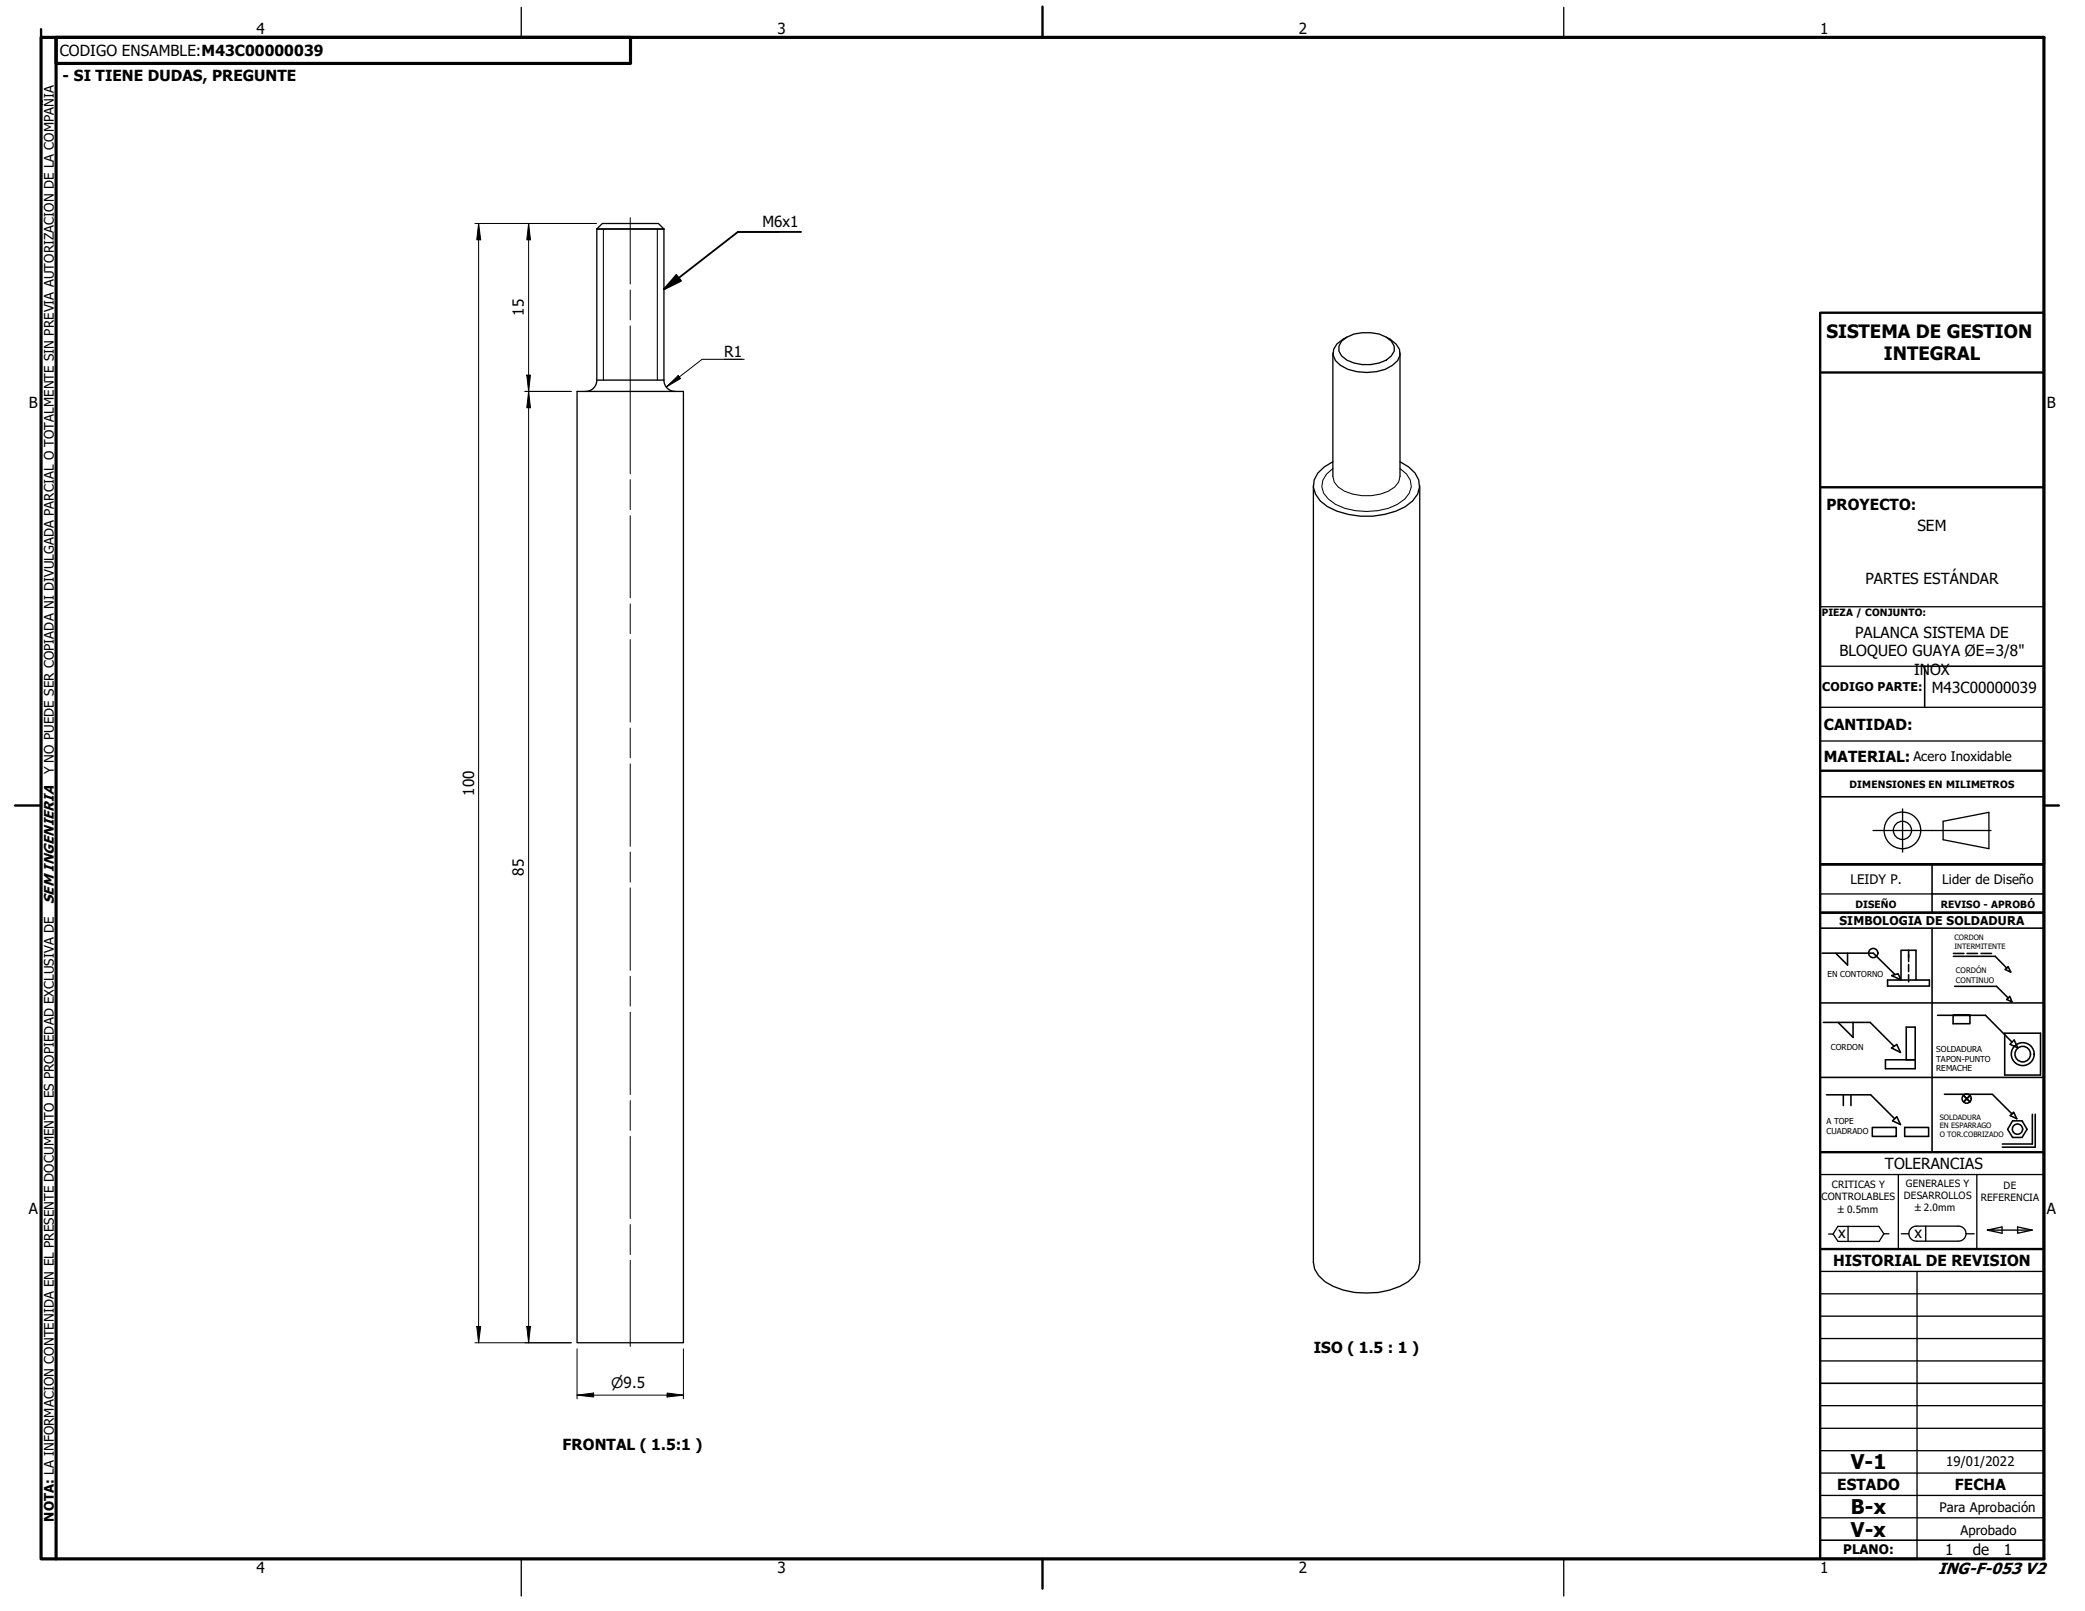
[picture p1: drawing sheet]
<svg xmlns="http://www.w3.org/2000/svg" width="279mm" height="216mm" viewBox="0 0 279 216" stroke-linecap="round" stroke-linejoin="round" font-family="sans-serif">
<!-- layer: Visible (ISO) -->
<g fill="none" stroke="#000" stroke-width=".18">
<path d="M80 30.7l.7-.7h7.5l.8 .7M80 30.7h9M80 30.7v20.2M89 30.7v20.2M77.3 52.5h14.3v127.5h-14.3zM80 51a1.5 1.5 0 0 1-1.5 1.5M80 50.9h9M89 51a1.5 1.5 0 0 0 1.5 1.5M178.6 47.3v16.6M179.8 45.7a5.6 5.6 0 0 1 6-.5l.6 .5 .4 .7v.7l-.4 .6a5 5 0 0 1-5 .9l-.9-.3a1.59 1.59 0 0 1-.7-2.6zM180.5 45.2a2.5 2.5 0 0 0-1.9 2.4l.4 .7a5.2 5.2 0 0 0 4.1 1.6 5.2 5.2 0 0 0 4.2-1.6l.3-.7-.1-.8-.4-.7-.8-.6-.5-.3M187.6 47.3v16.6"/>
<path d="M176 65.1v104.1a3.9 3.9 0 0 0 2.7 3.2 11.3 11.3 0 0 0 10-.6l.8-.8 .6-.9 .2-.9v-104.1M178.6 61.9l-1.2 .7a2.84 2.84 0 0 0-.5 4.5 9.2 9.2 0 0 0 7 2.1 8.7 8.7 0 0 0 5.4-2.1 2.81 2.81 0 0 0-.5-4.5l-1.2-.7M243.9 89.3h14M243.9 81.3h30M243.9 94.8h30M243.9 99.3h30M243.9 119.8h15M243.9 179.4h30M243.9 176.4h30M243.9 173.4h30M243.9 170.4h30M247.6 164.4v2"/>
<path d="M252.4 165.3l-.6 1.1h-5.5l-.7-1h-.6M253.1 165.3h-.7l-.6-.9h-5.5l-.7 1M254.8 165.3h1M256.9 166.3h5.5M256.9 164.3h5.5M256.9 164.3a1.01 1.01 0 0 0-1.1 1 1.01 1.01 0 0 0 1.1 1M256.9 170.4v38.5M258.1 164.3v2M262.4 164.3a1.01 1.01 0 0 1 1.1 1 1.01 1.01 0 0 1-1.1 1M263.5 165.3h1M266.3 164.9l2 .4v-.9l-2 .5h6M270.4 164.4l1.9 .5-1.9 .4z"/>
<path d="M243.9 182.4h30"/>
</g>
<!-- layer: Visible Narrow (ISO) -->
<path d="M80.9 30.7v20.2M88.1 30.7v20.2M178.6 63.9l.2 .7a4.5 4.5 0 0 0 3.7 1.8 6.2 6.2 0 0 0 4.4-1.1l.5-.7 .2-.7M178.6 62.8a2.46 2.46 0 0 0-.6 4.1 7.4 7.4 0 0 0 5.1 1.6 7.4 7.4 0 0 0 5.1-1.6 2.24 2.24 0 0 0 .3-3.4l-.9-.7" fill="none" stroke="#000" stroke-width=".14"/>
<!-- layer: Title (ISO) -->
<path d="M243.9 49.9h30M243.9 65.3v-23.4h30v164.5M243.9 65.3v57M243.9 65.3h30M243.9 103.3h30M273.9 115.8h-30h30M243.9 122.3v32.1h30M243.9 122.3h30M243.9 154.4v54.5h13M243.9 167.4h30" fill="none" stroke="#000" stroke-width=".32"/>
<!-- layer: Title (ANSI) -->
<g fill="none" stroke="#000" stroke-width=".21">
<path d="M273.9 89.3h-16v5.5M243.9 106.8h30M258.9 119.8h15M258.9 115.8v6.5M243.9 122.3h30h-29.7M243.9 124.4h30M243.9 134.4h30M244.2 127.7h6.8l2.9 2.9M244.3 137h6.3l3.2 3.2M246 127.7l1.6 1.6v-1.6M246.3 137l2 2v-2M252.9 131.3h5.7v.9h-5.7z"/>
<path d="M253.5 130.7l.9-.2 .3 .8zM254.7 131.3v-3.9h2.1v3.9M255.8 127.4v1.5M255.8 129.3v.9M255.8 130.6v1M258.9 124.4v30M259.6 136.1h6.5l3.5 3.6M261.7 136.1v1.1h2.3v-1.1h-2.3h2.3M261.8 127.8h1.4M261.8 128.2h5.6l1.5 1.6M261.9 132.2h5.6l1.6 1.5M263.6 127.8h1.4"/>
<path d="M265.5 127.8h1.4M268.6 138.5h4.8v5.6h-4.8zM269.1 129.5l.4 .8-.8-.4zM269.3 133.5l.3 .8-.7-.4zM269.9 139.4l.5 1-1.1-.5zM243.9 144.4h30M244.8 146.7h5.9l3.2 3.2M247 146.7v1.5M248 146.7v1.5M250.9 151.1h3.2v1.2h-3.2zM253.5 140.4l.7-.4 .5 1zM254.2 149.6l.5 1.1-1.1-.5z"/>
<path d="M255.2 151.1h3.2v1.2h-3.2zM255.4 142v-4.3h1.2v5.5h-3.9v-1.2h3.9M260.6 146.6h6.4l2.6 2.7M263.1 146.8l.9 .9M264 146.8l-.9 .9 .9-.9M269.4 149.5l.4-.5 .5 .9zM269.7 150.2h1.3l.6 1.1-.6 1.1h-1.3l-.7-1.1zM272.3 149.3v4h-4M272.7 149.3v4.4h-4.4M243.9 185.4h30M243.9 206.4h30"/>
<circle cx="251" cy="127.7" r=".62"/>
<circle cx="263.5" cy="147.2" r=".62"/>
<circle cx="270.4" cy="151.3" r=".69"/>
<circle cx="271.1" cy="141.3" r="1.53"/>
<circle cx="271.1" cy="141.3" r="1.04"/>
</g>
<g fill="none" stroke="#000" stroke-width=".18">
<path d="M260.4 110.1l6.1-1.2v4.8l-6.1-1.2zM243.9 157.4h30M254.4 157.4v10M264.9 157.4v10M243.9 191.4h30M243.9 194.4h30M243.9 188.4h30M243.9 197.4h30M243.9 203.4h30M243.9 200.4h30"/>
<circle cx="254.9" cy="111.3" r="2.45"/>
<circle cx="254.9" cy="111.3" r="1.22"/>
</g>
<!-- layer: Centerline (ANSI) -->
<path d="M251 111.3h15.8M255 108.4v5.8" fill="none" stroke="#000" stroke-width=".18"/>
<!-- layer: Border (ANSI) -->
<path d="M5.5 5h268.4v203.9h-268.4zM7.5 5h77v3.5h-77zM7.5 5v203.9" fill="none" stroke="#000" stroke-width=".42"/>
<!-- layer: Border (ISO) -->
<path d="M5.5 3.9v1.1M139.7 .9v4.1M2 107.9h3.5M273.9 107.9h2M139.7 208.9v4" fill="none" stroke="#000" stroke-width=".32"/>
<!-- layer: Border (ANSI) -->
<path d="M69.8 1v4M209.5 1v4M69.8 208.9v5M209.5 208.9v5" fill="none" stroke="#000" stroke-width=".18"/>
<!-- layer: Dimension (ISO) -->
<g fill="none" stroke="#000" stroke-width=".13">
<path d="M63.6 30h16.3M64.1 30l.3 2.1h-.5zM64.1 30v150M70.8 30l.3 2.1h-.5zM70.8 30v150M70.3 52.5h6.3M70.6 50.3h.5l-.3 2.2zM70.8 52.5l.3 2.1h-.5zM89.3 51.9l1.6-1.6 .3 .4zM97 48.2h2.4M99.7 48.2h-5.6l-4.8 3.7M63.6 180h13"/>
<path d="M63.9 177.8h.5l-.3 2.2zM70.6 177.8h.5l-.3 2.2zM77.3 187l2.3-.3v.5zM77.3 187h14.3M77.3 180.8v6.7M89.4 186.7l2.2 .3-2.2 .2zM91.6 180.8v6.7"/>
</g>
<g fill="#000">
<path d="M64.1 30l.3 2.1h-.5z" fill-rule="evenodd"/>
<path d="M70.8 30l.3 2.1h-.5z" fill-rule="evenodd"/>
<path d="M70.6 50.3h.5l-.3 2.2z" fill-rule="evenodd"/>
<path d="M70.8 52.5l.3 2.1h-.5z" fill-rule="evenodd"/>
<path d="M89.3 51.9l1.6-1.6 .3 .4z" fill-rule="evenodd"/>
<path d="M63.9 177.8h.5l-.3 2.2z" fill-rule="evenodd"/>
<path d="M70.6 177.8h.5l-.3 2.2z" fill-rule="evenodd"/>
<path d="M77.3 187l2.3-.3v.5z" fill-rule="evenodd"/>
<path d="M89.4 186.7l2.2 .3-2.2 .2z" fill-rule="evenodd"/>
</g>
<!-- layer: Symbol (ISO) -->
<path d="M90.6 36.9l.7 .7-2.3 1.2zM98.9 31.1h8.5M104.4 31.1h-5.5l-9.9 7.7" fill="none" stroke="#000" stroke-width=".25"/>
<path d="M90.6 36.9l.7 .7-2.3 1.2z" fill-rule="evenodd" fill="#000"/>
<!-- layer: Centerline (ISO) -->
<g fill="none" stroke="#000" stroke-width=".13">
<path d="M84.5 29.2v8.9M84.5 38.9v4M84.5 43.7v19.8M84.5 64.3v4M84.5 69.1v11M84.5 80.9v4M84.5 85.7v11.1M84.5 97.6v4M84.5 102.4v11M84.5 114.2v4M84.5 119v11M84.5 130.8v4"/>
<path d="M84.5 135.6v11.1M84.5 147.5v4M84.5 152.3v11M84.5 164.1v4M84.5 168.9v11.5"/>
</g>
<g font-size="2.7">
<text x="248" y="196.9">V-1</text>
<text x="248" y="202.9">B-x</text>
<text x="248" y="205.9">V-x</text>
</g>
<g font-size="2.5">
<text x="244.8" y="45.3">SISTEMA DE GESTION</text>
<text x="252.4" y="48.3">INTEGRAL</text>
</g>
<text font-size="2.2" x="259.7" y="210.9">ING-F-053 V2</text>
<g font-size="2">
<text x="34.4" y="4.6">4</text>
<text x="104.2" y="4.6">3</text>
<text x="174.1" y="4.6">2</text>
<text x="243.9" y="4.6">1</text>
<text x="8" y="7.5">CODIGO ENSAMBLE:M43C00000039</text>
<text x="8.4" y="10.9">- SI TIENE DUDAS, PREGUNTE</text>
<text x="102.2" y="30.4">M6x1</text>
<text x="70.2" y="42.3" transform="rotate(-90 70.2 42.3)">15</text>
<text x="97" y="47.8">R1</text>
<text x="3.9" y="54.7">B</text>
<text x="274.3" y="54.7">B</text>
<text x="244.8" y="68.3">PROYECTO:</text>
<text x="257" y="71.2">SEM</text>
<text x="250" y="78.3">PARTES ESTÁNDAR</text>
<text x="246.5" y="87.9">BLOQUEO GUAYA ØE=3/8&quot;</text>
<text x="248.6" y="85.5">PALANCA SISTEMA DE</text>
<text x="256.5" y="90.4">INOX</text>
<text x="258.9" y="92.8">M43C00000039</text>
<text x="244.4" y="97.8">CANTIDAD:</text>
<text x="63.5" y="106.6" transform="rotate(-90 63.5 106.6)">100</text>
<text x="244.4" y="102.1">MATERIAL:</text>
<text x="70.2" y="117.3" transform="rotate(-90 70.2 117.3)">85</text>
<text x="252.6" y="156.7">TOLERANCIAS</text>
<text x="3.8" y="162.7">A</text>
<text x="246.3" y="165.9">x</text>
<text x="256.5" y="165.9">x</text>
<text x="274.3" y="162.7">A</text>
<text x="245.6" y="169.7">HISTORIAL DE REVISION</text>
<text x="176.1" y="181.4">ISO ( 1.5 : 1 )</text>
<text x="75.4" y="194.4">FRONTAL ( 1.5:1 )</text>
<text x="246.2" y="199.6">ESTADO</text>
<text x="262" y="199.6">FECHA</text>
<text x="260.7" y="208.5">1</text>
<text x="264.4" y="208.5">de</text>
<text x="268.5" y="208.5">1</text>
<text x="34.4" y="210.8">4</text>
<text x="104.2" y="210.8">3</text>
<text x="174.1" y="210.8">2</text>
<text x="243.9" y="210.8">1</text>
</g>
<g font-size="1.9">
<text x="7.2" y="121.1" transform="rotate(-90 7.2 121.1)">SEM INGENIERIA</text>
<text x="81.9" y="186">⌀9.5</text>
</g>
<g font-size="1.8">
<text x="256.4" y="102">Acero Inoxidable</text>
<text x="7.2" y="103.8" transform="rotate(-90 7.2 103.8)">Y NO PUEDE SER COPIADA NI DIVULGADA PARCIAL O TOTALMENTE SIN PREVIA AUTORIZACION DE LA COMPAÑIA</text>
<text x="248" y="118.5">LEIDY P.</text>
<text x="260.3" y="118.5">Lider de Diseño</text>
<text x="260.8" y="196.5">19/01/2022</text>
<text x="7.2" y="203.9" transform="rotate(-90 7.2 203.9)">NOTA: LA INFORMACION CONTENIDA EN EL PRESENTE DOCUMENTO ES PROPIEDAD EXCLUSIVA DE</text>
<text x="259.9" y="202.7">Para Aprobación</text>
<text x="247" y="208.3">PLANO:</text>
<text x="262.7" y="205.8">Aprobado</text>
</g>
<g font-size="1.6">
<text x="244.2" y="92.6">CODIGO PARTE:</text>
<text x="246.5" y="123.9">SIMBOLOGIA DE SOLDADURA</text>
</g>
<g font-size="1.3">
<text x="244.1" y="82.6">PIEZA / CONJUNTO:</text>
<text x="247.8" y="105.6">DIMENSIONES EN MILIMETROS</text>
<text x="248.6" y="121.7">DISEÑO</text>
<text x="260.1" y="121.7">REVISO - APROBÓ</text>
<text x="244.1" y="160.9">CONTROLABLES</text>
<text x="245.5" y="159.2">CRITICAS Y</text>
<text x="255.1" y="160.7">DESARROLLOS</text>
<text x="255.4" y="159.1">GENERALES Y</text>
<text x="265.4" y="160.9">REFERENCIA</text>
<text x="268.5" y="159.3">DE</text>
<text x="246.3" y="162.5">±0.5mm</text>
<text x="256.6" y="162.3">±2.0mm</text>
</g>
<g font-size="1.1">
<text x="244.9" y="130.9">EN CONTORNO</text>
<text x="245.4" y="140.7">CORDON</text>
<text x="259.5" y="141">SOLDADURA</text>
<text x="259.5" y="142.3">TAPON-PUNTO</text>
<text x="259.5" y="143.6">REMACHE</text>
<text x="244.8" y="150.6">A TOPE</text>
<text x="244.8" y="151.9">CUADRADO</text>
</g>
<g font-size="1">
<text x="261.9" y="126">CORDON</text>
<text x="261.9" y="127.2">INTERMITENTE</text>
<text x="262.1" y="130.4">CORDÓN</text>
<text x="262.1" y="131.7">CONTINUO</text>
<text x="259.9" y="150">SOLDADURA</text>
<text x="259.9" y="151.2">EN ESPARRAGO</text>
<text x="259.9" y="152.4">O TOR.COBRIZADO</text>
</g>
</svg>
